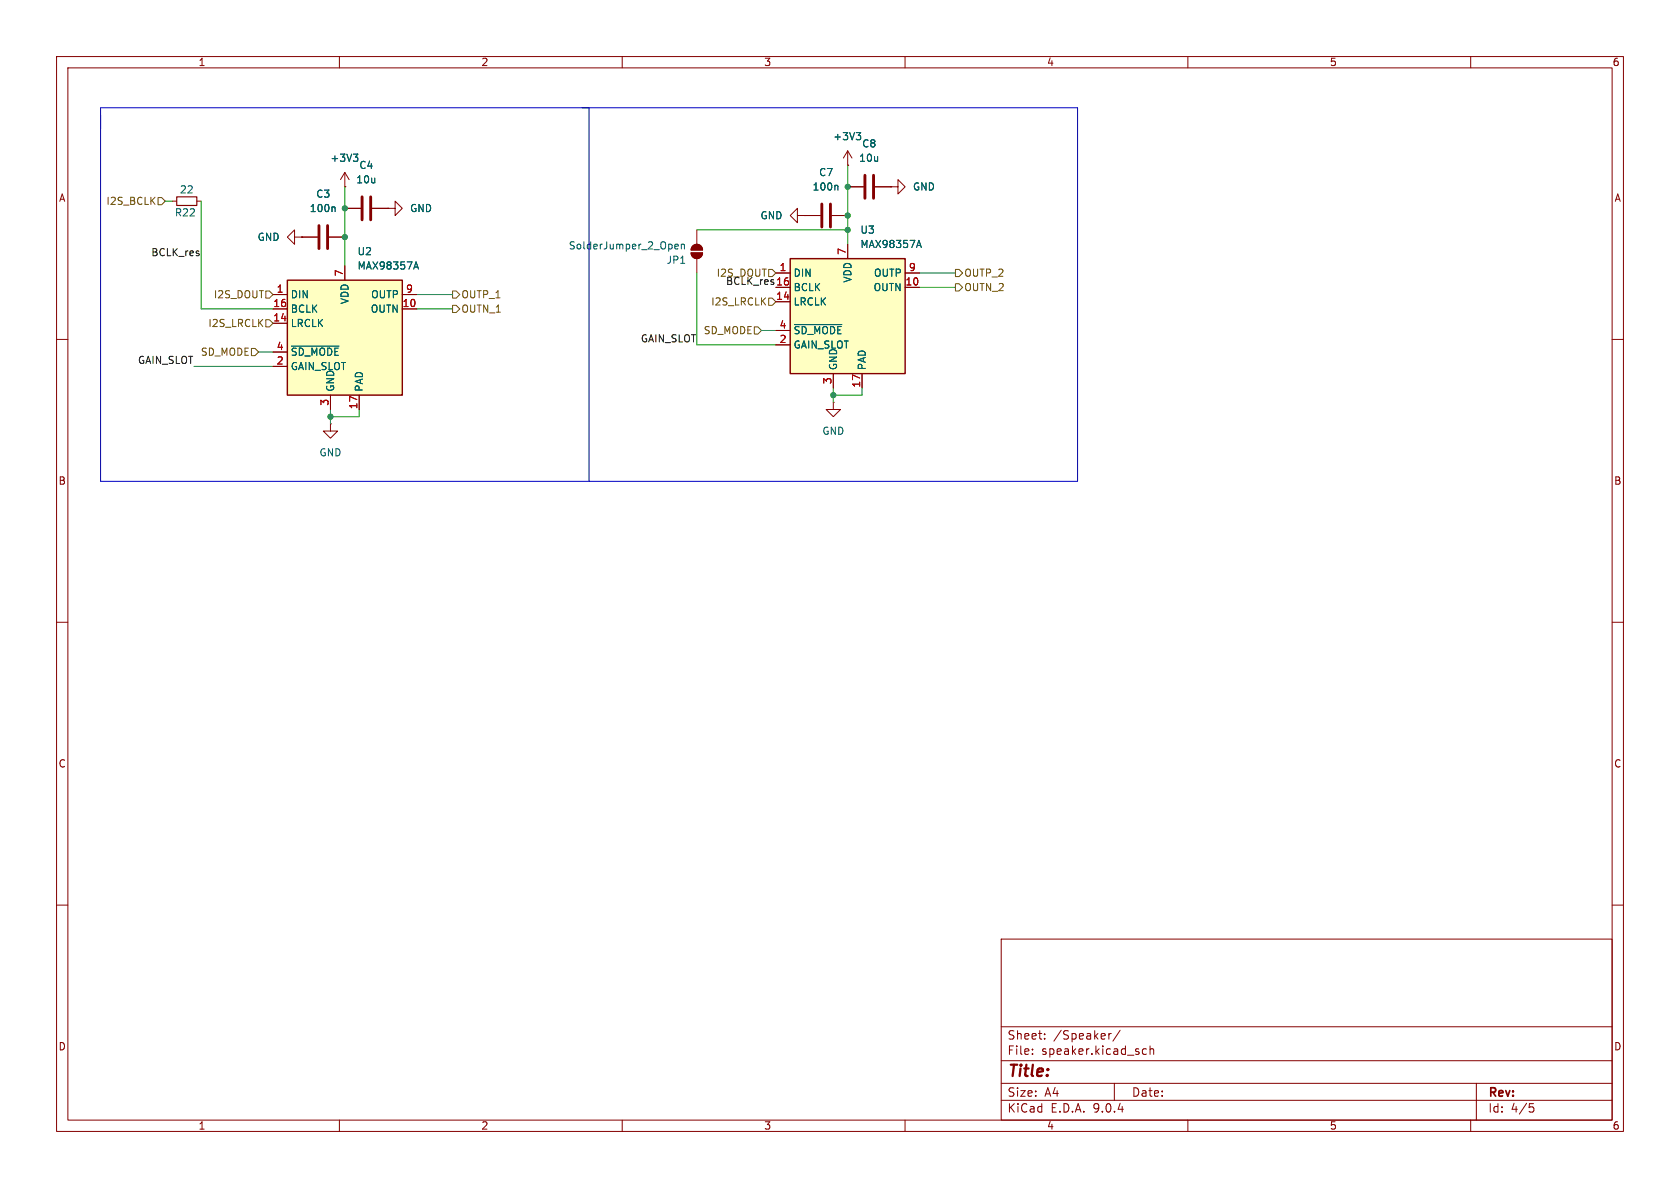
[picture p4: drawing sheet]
<svg xmlns="http://www.w3.org/2000/svg" width="297mm" height="210mm" viewBox="0 0 297 210" stroke-linecap="round" stroke-linejoin="round" font-family="sans-serif">
<g fill="none" stroke="#840000" stroke-width=".18">
<path d="M10 10h277v190h-277zM12 12h273v186h-273zM60 10v2M110 10v2M160 10v2M210 10v2M260 10v2M30.5 35.6h.7M34.8 35.6h.8M142.2 38.1h2.8M147.1 38.1h2.8M149.9 33h2.8"/>
<path d="M154.7 33h2.8M157.5 33h1.2v-1.2l1.3 1.2-1.3 1.3v-1.3M157.5 33h.1M52.1 41.9v-1.3l-1.3 1.3 1.3 1.3v-1.3h1.2M53.3 41.9h.1M122.2 44.7h2a1.02 1.02 0 0 1-1 1 1.02 1.02 0 0 1-1-1zM122.5 43.5a1.02 1.02 0 0 1 1.1-.2 1.02 1.02 0 0 1 .6 .9h-2zM123.2 40.6v2.6M123.2 45.7v2.6M10 60h2M147.3 71.1v1.3h1.3l-1.3 1.3-1.3-1.3h1.3M147.3 71.1h.1"/>
<path d="M285 60h2M10 110h2M285 110h2M10 160h2M177 166h108v32h-108zM285 160h2M60 198v2M110 198v2M160 198v2M177 194.5h108M177 191.5h108M177 187.5h108"/>
<path d="M177 181.5h108M182.5 186.3v.1M182.5 185.5v.1M184.7 183.6v.1M184.7 182.8v.1M196 182.7v1M196.5 182.7l-.3 .1-.2 .2M197 191.5v3M198 182.1l-1.3 2M202 186.1l.2 .3 .5-.1M202.7 185.5l-.5-.1-.2 .3M203.3 185.5l.2-.1 .4 .1 .1 .9"/>
<path d="M203.3 184.9v1.5M210 198v2M260 198v2M261 191.5v6.5M270.4 195.1h.7M270.5 195.7h.4l.3 .3-.2 .5-.5 .1"/>
</g>
<path d="M31.2 34.8h3.6v1.5h-3.6z" fill="none" stroke="#840000" stroke-width=".2"/>
<path d="M145.3 36.1v4M146.8 36.1v4M152.9 31v4.1M154.4 31v4.1" fill="none" stroke="#840000" stroke-width=".51"/>
<path d="M148 32.8l.1 .1v.7M119.3 43.6l.6-.1-.1-.3h-.3l-.2 .1 .1 .7h.4M120.5 43.3l.1-.1h.3l.1 .8M120.5 43.2v.8" fill="none" stroke="#006464" stroke-width=".18"/>
<g fill="#840000" stroke="#840000" stroke-width=".18">
<path d="M122.5 43.5a1.02 1.02 0 0 1 1.1-.2 1.02 1.02 0 0 1 .6 .9h-2z"/>
<path d="M122.2 44.7h2a1.02 1.02 0 0 1-1 1 1.02 1.02 0 0 1-1-1z"/>
</g>
<path d="M139.7 45.7h20.3v20.3h-20.3z" fill="#ffffc2"/>
<path d="M139.7 45.7h20.3v20.3h-20.3z" fill="none" stroke="#840000" stroke-width=".25"/>
<path d="M137.2 48.3h2.5M137.2 50.8h2.5M137.2 53.3h2.5M137.2 58.4h2.5M149.9 43.2v2.5M160 48.3h2.6M160 50.8h2.6M58.4 74.9v1.3h1.3l-1.3 1.3-1.3-1.3h1.3M58.4 74.9h.1M137.2 61h2.5M147.3 66v2.6M152.4 66v2.6" fill="none" stroke="#840000" stroke-width=".18"/>
<path d="M140.4 57.4h8.4M162.2 43.4h.6M162.5 42.5l.4 1.3" fill="none" stroke="#006464" stroke-width=".18"/>
<path d="M50.8 49.5h20.3v20.4h-20.3z" fill="#ffffc2"/>
<path d="M50.8 49.5h20.3v20.4h-20.3z" fill="none" stroke="#840000" stroke-width=".25"/>
<g fill="none" stroke="#840000" stroke-width=".18">
<path d="M61 33h.1M61 30.5v2.5M61 30.5l-.8 1.3M61 30.5l.7 1.3M61 36.8h2.8M65.8 36.8h2.8M68.6 36.8h1.2v-1.2l1.3 1.2-1.3 1.3v-1.3M68.6 36.8h.1M141 38.1v-1.3l-1.3 1.3 1.3 1.3v-1.3h1.2M142.2 38.1h.1M142.2 38.1h2.8M147.1 38.1h2.8"/>
<path d="M149.9 29.2h.1M149.9 26.7l-.8 1.2M149.9 26.7l.7 1.2M149.9 26.7v2.5M149.9 33h2.8M154.7 33h2.8M157.5 33h.1M48.3 52.1h2.5M48.3 54.6h2.5M48.3 57.2h2.5M53.3 41.9h.1M53.3 41.9h2.8"/>
<path d="M58.2 41.9h2.8M61 47v2.5M71.1 52.1h2.6M71.1 54.6h2.6M137.2 48.3h2.5M137.2 50.8h2.5M137.2 53.3h2.5M137.2 58.4h2.5M149.9 43.2v2.5M160 48.3h2.6M160 50.8h2.6M48.3 62.2h2.5"/>
<path d="M48.3 64.8h2.5M58.4 69.9v2.5M63.5 69.9v2.5M137.2 61h2.5M147.3 66v2.6M152.4 66v2.6"/>
</g>
<path d="M59.1 36.6l.1 .1v.7M62.5 27.2h.8l-.5 .5M63 27.7l.3 .3v.3M148 32.8l.1 .1v.7M151.4 23.4h.8l-.5 .5M151.9 23.9l.3 .3v.3M73.3 47.2h.6M73.6 46.3l.4 1.3M140.4 57.4h8.4M162.2 43.4h.6M162.5 42.5l.4 1.3M51.5 61.2h8.4" fill="none" stroke="#006464" stroke-width=".18"/>
<path d="M56.4 39.9v4M57.9 39.9v4M64 34.8v4.1M65.5 34.8v4.1" fill="none" stroke="#840000" stroke-width=".51"/>
<path d="M27.9 34.9h.7l.6 .7-.6 .6h-.7zM47 56.5h.6l.7 .7-.7 .6h-.6zM47 51.4h.6l.7 .7-.7 .6h-.6zM80 54h.6l.7 .6-.7 .6h-.6zM80 51.4h.6l.7 .7-.7 .6h-.6zM133.3 57.8h.7l.6 .6-.6 .7h-.7zM135.9 52.7h.6l.7 .6-.7 .7h-.6zM135.9 47.6h.6l.7 .7-.7 .6h-.6zM168.9 47.6h.6l.7 .7-.7 .6h-.6zM168.9 50.2h.6l.7 .6-.7 .6h-.6zM44.4 61.6h.7l.6 .6-.6 .7h-.7z" fill="none" stroke="#725600" stroke-width=".18"/>
<path d="M17.8 19.1h172.7v66h-172.7zM104.1 19.1v66" fill="none" stroke="#0000c2" stroke-width=".18"/>
<g fill="none" stroke="#009600" stroke-width=".18">
<path d="M29.2 35.6h1.3M35.6 35.6v19h12.7M61 33v14M149.9 29.2v14M73.7 54.6h6.3M73.7 52.1h6.3M123.2 48.3v12.7h14M123.2 40.6h26.7M134.6 58.4h2.6M162.6 48.3h6.3M162.6 50.8h6.3M34.3 64.8h14"/>
<path d="M45.7 62.2h2.6M58.4 72.4v2.5M63.5 72.4v1.3h-5.1M147.3 68.6v2.5M152.4 68.6v1.3h-5.1"/>
</g>
<g fill="#009600" stroke="#009600" stroke-width=".18">
<circle cx="58.4" cy="73.7" r=".46"/>
<circle cx="61" cy="36.8" r=".46"/>
<circle cx="61" cy="41.9" r=".46"/>
<circle cx="149.9" cy="40.6" r=".46"/>
<circle cx="149.9" cy="38.1" r=".46"/>
<circle cx="149.9" cy="33" r=".46"/>
<circle cx="147.3" cy="69.9" r=".46"/>
</g>
<text font-size="2.8" fill="#840000" x="178" y="190.9">Title:</text>
<g font-size="2.1" fill="#840000">
<text x="178" y="184">Sheet:</text>
<text x="186.2" y="184">/Speaker/</text>
<text x="178" y="186.7">File:</text>
<text x="184.1" y="186.7">speaker.kicad_sch</text>
<text x="178" y="196.9">KiCad</text>
<text x="178" y="194.1">Size:</text>
<text x="184.7" y="194.1">A4</text>
<text x="185.7" y="196.9">E.D.A.</text>
<text x="193.3" y="196.9">9.0.4</text>
<text x="200" y="194.1">Date:</text>
<text x="263" y="194.3">Rev:</text>
<text x="263" y="196.9">Id:</text>
<text x="267.1" y="196.9">4/5</text>
</g>
<g font-size="1.8" fill="#840000">
<text x="35" y="11.9">1</text>
<text x="85" y="11.9">2</text>
<text x="135" y="11.9">3</text>
<text x="185" y="11.9">4</text>
<text x="235" y="11.9">5</text>
<text x="285" y="11.9">6</text>
<text x="10.3" y="35.9">A</text>
<text x="285.3" y="35.9">A</text>
<text x="10.3" y="85.9">B</text>
<text x="285.3" y="85.9">B</text>
<text x="10.3" y="135.9">C</text>
<text x="285.3" y="135.9">C</text>
<text x="10.3" y="185.9">D</text>
<text x="285.3" y="185.9">D</text>
<text x="35" y="199.9">1</text>
<text x="85" y="199.9">2</text>
<text x="135" y="199.9">3</text>
<text x="185" y="199.9">4</text>
<text x="235" y="199.9">5</text>
<text x="285" y="199.9">6</text>
</g>
<g font-size="1.8" fill="#006464">
<text x="58.3" y="28.8">+3V3</text>
<text x="147.2" y="25">+3V3</text>
<text x="151.8" y="28.8">10u</text>
<text x="152.3" y="26.3">C8</text>
<text x="31.7" y="34.4">22</text>
<text x="55.8" y="35.2">C3</text>
<text x="62.9" y="32.6">10u</text>
<text x="63.4" y="30.1">C4</text>
<text x="143.6" y="33.9">100n</text>
<text x="144.7" y="31.3">C7</text>
<text x="161.3" y="33.9">GND</text>
<text x="30.8" y="38.5">R22</text>
<text x="54.7" y="37.7">100n</text>
<text x="72.4" y="37.7">GND</text>
<text x="134.3" y="39">GND</text>
<text x="152" y="41.5">U3</text>
<text x="45.4" y="42.8">GND</text>
<text x="63.1" y="45.3">U2</text>
<text x="63.1" y="47.9">MAX98357A</text>
<text x="100.5" y="44.3">SolderJumper_2_Open</text>
<text x="117.8" y="46.8">JP1</text>
<text x="152" y="44">MAX98357A</text>
<text x="51.3" y="52.9">DIN</text>
<text x="61.8" y="53.9" transform="rotate(-90 61.8 53.9)">VDD</text>
<text x="65.5" y="52.9">OUTP</text>
<text x="140.2" y="49.1">DIN</text>
<text x="140.2" y="51.7">BCLK</text>
<text x="150.7" y="50.1" transform="rotate(-90 150.7 50.1)">VDD</text>
<text x="154.3" y="51.7">OUTN</text>
<text x="154.4" y="49.1">OUTP</text>
<text x="51.3" y="55.5">BCLK</text>
<text x="51.3" y="58">LRCLK</text>
<text x="65.4" y="55.5">OUTN</text>
<text x="140.2" y="54.2">LRCLK</text>
<text x="140.2" y="59.3">~{SD_MODE}</text>
<text x="51.3" y="63.1">~{SD_MODE}</text>
<text x="51.3" y="65.6">GAIN_SLOT</text>
<text x="140.2" y="61.8">GAIN_SLOT</text>
<text x="148.2" y="65.5" transform="rotate(-90 148.2 65.5)">GND</text>
<text x="153.3" y="65.5" transform="rotate(-90 153.3 65.5)">PAD</text>
<text x="59.3" y="69.3" transform="rotate(-90 59.3 69.3)">GND</text>
<text x="64.4" y="69.3" transform="rotate(-90 64.4 69.3)">PAD</text>
<text x="145.3" y="77.1">GND</text>
<text x="56.4" y="80.9">GND</text>
</g>
<g font-size="1.8" fill="#725600">
<text x="18.7" y="36.4">I2S_BCLK</text>
<text x="37.7" y="52.9">I2S_DOUT</text>
<text x="81.5" y="52.9">OUTP_1</text>
<text x="170.4" y="49.1">OUTP_2</text>
<text x="170.4" y="51.7">OUTN_2</text>
<text x="36.7" y="58">I2S_LRCLK</text>
<text x="81.5" y="55.5">OUTN_1</text>
<text x="124.3" y="59.3">SD_MODE</text>
<text x="125.6" y="54.2">I2S_LRCLK</text>
<text x="35.4" y="63.1">SD_MODE</text>
</g>
<g font-size="1.8" fill="#0f0f0f">
<text x="26.6" y="45.4">BCLK_res</text>
<text x="126.6" y="49.1">I2S_DOUT</text>
<text x="128.2" y="50.5">BCLK_res 16</text>
<text x="24.3" y="64.4">GAIN_SLOT</text>
<text x="113.2" y="60.6">GAIN_SLOT</text>
</g>
<g font-size="1.8" fill="#a90000">
<text x="149.6" y="45.2" transform="rotate(-90 149.6 45.2)">7</text>
<text x="48.8" y="51.8">1</text>
<text x="60.7" y="49" transform="rotate(-90 60.7 49)">7</text>
<text x="71.7" y="51.8">9</text>
<text x="137.1" y="53.1">14</text>
<text x="137.1" y="50.5">16</text>
<text x="137.7" y="48">1</text>
<text x="160" y="50.5">10</text>
<text x="160.6" y="48">9</text>
<text x="48.2" y="54.4">16</text>
<text x="48.2" y="56.9">14</text>
<text x="71.1" y="54.4">10</text>
<text x="137.7" y="58.2">4</text>
<text x="48.8" y="62">4</text>
<text x="48.8" y="64.5">2</text>
<text x="137.7" y="60.7">2</text>
<text x="58.2" y="71.8" transform="rotate(-90 58.2 71.8)">3</text>
<text x="147.1" y="68" transform="rotate(-90 147.1 68)">3</text>
<text x="152.1" y="68.6" transform="rotate(-90 152.1 68.6)">17</text>
<text x="63.2" y="72.4" transform="rotate(-90 63.2 72.4)">17</text>
</g>
</svg>
